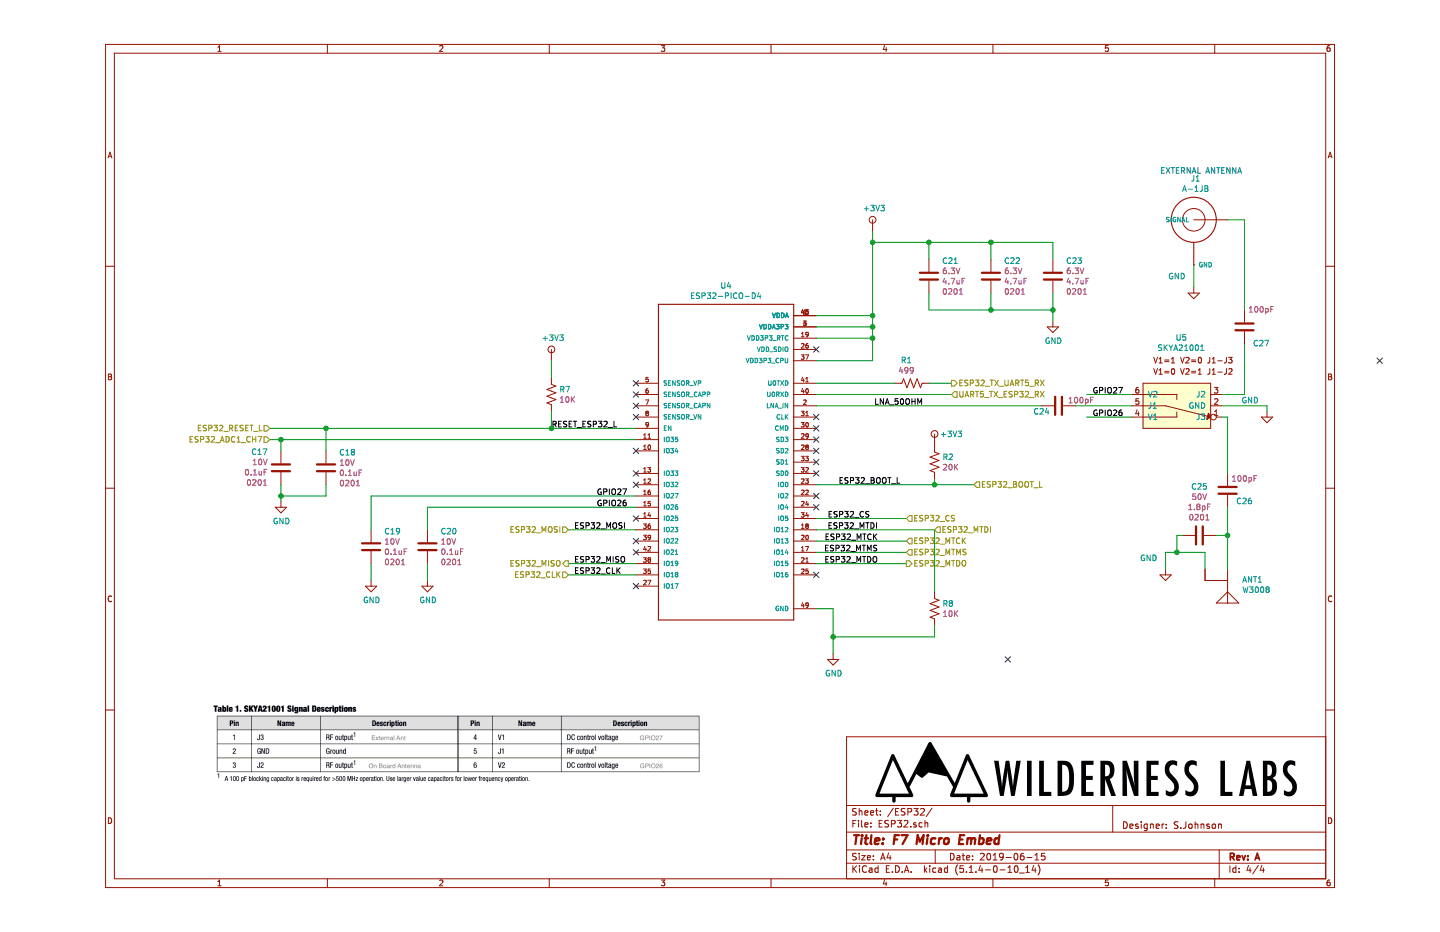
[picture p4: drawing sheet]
EESchema Schematic File Version 4
LIBS:F7MicroEmbed_RevA-cache
EELAYER 30 0
EELAYER END
$Descr A4 11693 8268
encoding utf-8
Sheet 2 4
Title "F7 Micro Embed"
Date "2019-06-15"
Rev "A"
Comp ""
Comment1 "S.Johnson"
Comment2 ""
Comment3 ""
Comment4 ""
$EndDescr
$Comp
L SLJ_MCU:ESP32-PICO-D4 U4
U 1 1
P 5900 4100
F 0 "U?" H 5900 5667 50  0000 C CNN
F 1 "ESP32-PICO-D4" H 5900 5576 50  0000 C CNN
F 2 "SLJ_QFN:PQFN50P700X700X104-49N" H 5900 4100 50  0001 L BNN
F 3 "https://www.espressif.com/sites/default/files/documentation/esp32-pico-d4_datasheet_en.pdf" H 5900 4100 50  0001 L BNN
F 4 "Espressif Systems" H 5900 4100 50  0001 L BNN "MF"
F 5 "WIFi/Bluetooth SIP" H 5900 4100 50  0001 L BNN "Field5"
F 6 "None" H 5900 4100 50  0001 L BNN "Field6"
F 7 "SMD-48 Espressif Systems" H 5900 4100 50  0001 L BNN "Field7"
F 8 "ESP32-PICO-D4" H 5900 4100 50  0001 L BNN "PN"
	1    5900 4100
	1    0    0    -1  
$EndComp
$Comp
L SLJ_Pwr_symbols:+3V3 #PWR04
U 1 1
P 7200 2050
F 0 "#PWR04" H 7531 1974 50  0001 C CNN
F 1 "+3V3" H 7215 2253 50  0000 C CNN
F 2 "" H 7200 2050 50  0001 C CNN
F 3 "" H 7200 2050 50  0001 C CNN
	1    7200 2050
	1    0    0    -1  
$EndComp
Wire Wire Line
	6700 2800 7200 2800
Wire Wire Line
	7200 2800 7200 2150
Wire Wire Line
	6700 2900 7200 2900
Wire Wire Line
	7200 2900 7200 2800
Connection ~ 7200 2800
Wire Wire Line
	6700 3000 7200 3000
Wire Wire Line
	7200 3000 7200 2900
Connection ~ 7200 2900
Wire Wire Line
	6700 3200 7200 3200
Wire Wire Line
	7200 3200 7200 3000
Connection ~ 7200 3000
Wire Wire Line
	6700 3400 7400 3400
Wire Wire Line
	6700 3500 7900 3500
Text HLabel 7900 3500 2    50   Input ~ 0
UART5_TX_ESP32_RX
Text HLabel 7900 3400 2    50   Output ~ 0
ESP32_TX_UART5_RX
Text Label 7650 3600 2    50   ~ 0
LNA_50OHM
NoConn ~ 6700 3700
NoConn ~ 6700 3800
NoConn ~ 6700 3900
NoConn ~ 6700 4000
NoConn ~ 6700 4100
NoConn ~ 6700 4200
Text Label 7450 4300 2    50   ~ 0
ESP32_BOOT_L
$Comp
L SLJ_Resistor_0201:R_20K_1%_0201 R2
U 1 1
P 7750 4150
F 0 "R?" H 7818 4246 50  0000 L CNN
F 1 "R_20K_1%_0201" H 7735 3557 50  0001 C CNN
F 2 "Resistors_SMD:R_0201" H 7818 4150 50  0001 L CNN
F 3 "~" H 7750 4150 50  0001 C CNN
F 4 "Yageo" H 7713 3489 50  0001 C CNN "MF"
F 5 "RC0201FR-0720KL" H 7708 3626 50  0001 C CNN "PN"
F 6 "20K" H 7818 4155 50  0000 L CNN "Res_value"
	1    7750 4150
	1    0    0    -1  
$EndComp
Wire Wire Line
	6700 4300 7750 4300
$Comp
L SLJ_Pwr_symbols:+3V3 #PWR05
U 1 1
P 7750 3950
F 0 "#PWR05" H 8081 3874 50  0001 C CNN
F 1 "+3V3" H 7900 4050 50  0000 C CNN
F 2 "" H 7750 3950 50  0001 C CNN
F 3 "" H 7750 3950 50  0001 C CNN
	1    7750 3950
	1    0    0    -1  
$EndComp
Wire Wire Line
	6700 5400 6850 5400
Wire Wire Line
	6850 5400 6850 5650
$Comp
L power:GND #PWR03
U 1 1
P 6850 5800
F 0 "#PWR03" H 6850 5550 50  0001 C CNN
F 1 "GND" H 6855 5627 50  0000 C CNN
F 2 "" H 6850 5800 50  0001 C CNN
F 3 "" H 6850 5800 50  0001 C CNN
	1    6850 5800
	1    0    0    -1  
$EndComp
Wire Wire Line
	6700 4800 7500 4800
Wire Wire Line
	6700 4900 7500 4900
Wire Wire Line
	6700 5000 7500 5000
Text Label 7250 4700 2    50   ~ 0
ESP32_MTDI
Text Label 7250 4900 2    50   ~ 0
ESP32_MTMS
Text Label 7250 4800 2    50   ~ 0
ESP32_MTCK
Text Label 7250 5000 2    50   ~ 0
ESP32_MTDO
$Comp
L SLJ_Resistor_0201:R_499_1%_0201 R1
U 1 1
P 7500 3400
F 0 "R?" V 7295 3400 50  0000 C CNN
F 1 "R_499_1%_0201" H 7485 2807 50  0001 C CNN
F 2 "Resistors_SMD:R_0201" H 7474 2967 50  0001 C CNN
F 3 "~" H 7500 3400 50  0001 C CNN
F 4 "Panasonic Electronic Components" H 7463 2739 50  0001 C CNN "MF"
F 5 "ERJ-1GNF4990C" H 7458 2876 50  0001 C CNN "PN"
F 6 "499" V 7386 3400 50  0000 C CNN "Res_value"
	1    7500 3400
	0    1    1    0   
$EndComp
Wire Wire Line
	7700 3400 7900 3400
NoConn ~ 6700 3100
$Comp
L SLJ_Capacitor_0201:C_0201_4.7UF_6.3V_X5R C21
U 1 1
P 7700 2500
F 0 "C?" H 7815 2687 50  0000 L CNN
F 1 "C_0201_4.7UF_6.3V_X5R" H 8100 2050 50  0001 L CNN
F 2 "Capacitors_SMD:C_0201" H 7738 2400 50  0001 C CNN
F 3 "~" H 7700 2550 50  0001 C CNN
F 4 "Murata Electronics North America" H 8600 1850 50  0001 C CNN "MF"
F 5 "GRM035R60J475ME15D" H 8500 1950 50  0001 C CNN "PN"
F 6 "" H 8500 1750 50  0001 C CNN "MF2"
F 7 "" H 8300 1650 50  0001 C CNN "PN2"
F 8 "6.3V" H 7815 2596 50  0000 L CNN "Voltage"
F 9 "20%" H 8000 2250 50  0001 C CNN "Tolerance"
F 10 "4.7uF" H 7815 2505 50  0000 L CNN "Cap_value"
F 11 "0201" H 7815 2414 50  0000 L CNN "Size"
	1    7700 2500
	1    0    0    -1  
$EndComp
NoConn ~ 5100 3400
NoConn ~ 5100 3500
NoConn ~ 5100 3600
NoConn ~ 5100 3700
Wire Wire Line
	5100 3800 4350 3800
Text Label 4350 3800 0    50   ~ 0
RESET_ESP32_L
$Comp
L SLJ_Capacitor_0201:C_0201_4.7UF_6.3V_X5R C22
U 1 1
P 8250 2500
F 0 "C?" H 8365 2687 50  0000 L CNN
F 1 "C_0201_4.7UF_6.3V_X5R" H 8650 2050 50  0001 L CNN
F 2 "Capacitors_SMD:C_0201" H 8288 2400 50  0001 C CNN
F 3 "~" H 8250 2550 50  0001 C CNN
F 4 "Murata Electronics North America" H 9150 1850 50  0001 C CNN "MF"
F 5 "GRM035R60J475ME15D" H 9050 1950 50  0001 C CNN "PN"
F 6 "" H 9050 1750 50  0001 C CNN "MF2"
F 7 "" H 8850 1650 50  0001 C CNN "PN2"
F 8 "6.3V" H 8365 2596 50  0000 L CNN "Voltage"
F 9 "20%" H 8550 2250 50  0001 C CNN "Tolerance"
F 10 "4.7uF" H 8365 2505 50  0000 L CNN "Cap_value"
F 11 "0201" H 8365 2414 50  0000 L CNN "Size"
	1    8250 2500
	1    0    0    -1  
$EndComp
$Comp
L SLJ_Capacitor_0201:C_0201_4.7UF_6.3V_X5R C23
U 1 1
P 8800 2500
F 0 "C?" H 8915 2687 50  0000 L CNN
F 1 "C_0201_4.7UF_6.3V_X5R" H 9200 2050 50  0001 L CNN
F 2 "Capacitors_SMD:C_0201" H 8838 2400 50  0001 C CNN
F 3 "~" H 8800 2550 50  0001 C CNN
F 4 "Murata Electronics North America" H 9700 1850 50  0001 C CNN "MF"
F 5 "GRM035R60J475ME15D" H 9600 1950 50  0001 C CNN "PN"
F 6 "" H 9600 1750 50  0001 C CNN "MF2"
F 7 "" H 9400 1650 50  0001 C CNN "PN2"
F 8 "6.3V" H 8915 2596 50  0000 L CNN "Voltage"
F 9 "20%" H 9100 2250 50  0001 C CNN "Tolerance"
F 10 "4.7uF" H 8915 2505 50  0000 L CNN "Cap_value"
F 11 "0201" H 8915 2414 50  0000 L CNN "Size"
	1    8800 2500
	1    0    0    -1  
$EndComp
Wire Wire Line
	7700 2600 7700 2750
Wire Wire Line
	7700 2750 8250 2750
Wire Wire Line
	8250 2750 8250 2600
Wire Wire Line
	8250 2750 8800 2750
Wire Wire Line
	8800 2750 8800 2600
Connection ~ 8250 2750
Wire Wire Line
	7750 4250 7750 4300
$Comp
L power:GND #PWR0115
U 1 1
P 8800 2850
F 0 "#PWR0115" H 8800 2600 50  0001 C CNN
F 1 "GND" H 8805 2677 50  0000 C CNN
F 2 "" H 8800 2850 50  0001 C CNN
F 3 "" H 8800 2850 50  0001 C CNN
	1    8800 2850
	1    0    0    -1  
$EndComp
Wire Wire Line
	8800 2850 8800 2750
Connection ~ 8800 2750
Wire Wire Line
	7200 2150 7700 2150
Wire Wire Line
	7700 2150 7700 2300
Connection ~ 7200 2150
Wire Wire Line
	7200 2150 7200 2050
Wire Wire Line
	7700 2150 8250 2150
Wire Wire Line
	8250 2150 8250 2300
Connection ~ 7700 2150
Wire Wire Line
	8250 2150 8800 2150
Wire Wire Line
	8800 2150 8800 2300
Connection ~ 8250 2150
$Comp
L SLJ_Resistor_0201:R_10K_1%_0201 R8
U 1 1
P 7750 5450
F 0 "R?" H 7818 5546 50  0000 L CNN
F 1 "R_10K_1%_0201" H 7735 4857 50  0001 C CNN
F 2 "Resistors_SMD:R_0201" H 7724 5017 50  0001 C CNN
F 3 "~" H 7750 5500 50  0001 C CNN
F 4 "Yageo" H 7713 4789 50  0001 C CNN "MF"
F 5 "RC0201FR-0710KL" H 7708 4926 50  0001 C CNN "PN"
F 6 "10K" H 7818 5455 50  0000 L CNN "Res_value"
	1    7750 5450
	1    0    0    -1  
$EndComp
Wire Wire Line
	6850 5650 7750 5650
Connection ~ 6850 5650
Wire Wire Line
	6850 5650 6850 5800
Wire Wire Line
	7750 5250 7750 4700
Wire Wire Line
	6700 4700 7750 4700
$Comp
L SLJ_RF:SKYA21001 U5
U 1 1
P 9900 3600
F 0 "U?" H 9860 2999 50  0000 C CNN
F 1 "SKYA21001" H 9860 3090 50  0000 C CNN
F 2 "SLJ_SMT:SOT-363_SC-70-6" H 9800 2800 50  0001 C CNN
F 3 "https://www.mouser.com/datasheet/2/472/SKYA21001_202936H-1524709.pdf" H 9900 3600 50  0001 C CNN
F 4 "Skyworks Solutions Inc." H 9700 3000 50  0001 C CNN "MF"
F 5 "SKYA21001" H 9800 2900 50  0001 C CNN "PN"
	1    9900 3600
	-1   0    0    1   
$EndComp
$Comp
L SLJ_Capacitor_0201:C_0201_100PF_50V_C0G C27
U 1 1
P 10500 2850
F 0 "C?" H 10350 3050 50  0000 C CNN
F 1 "C_0201_100PF_50V_C0G" H 10900 2400 50  0001 L CNN
F 2 "Capacitors_SMD:C_0201" H 10538 2750 50  0001 C CNN
F 3 "~" H 10500 2900 50  0001 C CNN
F 4 "Murata Electronics North America" H 11400 2200 50  0001 C CNN "MF"
F 5 "GRM0335C1H101JA01D" H 11300 2300 50  0001 C CNN "PN"
F 6 "Vishay" H 11300 2100 50  0001 C CNN "MF2"
F 7 "VJ0201A101JXACW1BC-ND" H 11100 2000 50  0001 C CNN "PN2"
F 8 "50V" V 10157 2900 50  0001 C CNN "Voltage"
F 9 "5%" H 10800 2600 50  0001 C CNN "Tolerance"
F 10 "100pF" H 10350 2750 50  0000 C CNN "Cap_value"
F 11 "0201" V 10339 2900 50  0001 C CNN "Size"
	1    10500 2850
	-1   0    0    1   
$EndComp
$Comp
L SLJ_Capacitor_0201:C_0201_100PF_50V_C0G C26
U 1 1
P 10350 4300
F 0 "C?" H 10500 4450 50  0000 C CNN
F 1 "C_0201_100PF_50V_C0G" H 10750 3850 50  0001 L CNN
F 2 "Capacitors_SMD:C_0201" H 10388 4200 50  0001 C CNN
F 3 "~" H 10350 4350 50  0001 C CNN
F 4 "Murata Electronics North America" H 11250 3650 50  0001 C CNN "MF"
F 5 "GRM0335C1H101JA01D" H 11150 3750 50  0001 C CNN "PN"
F 6 "Vishay" H 11150 3550 50  0001 C CNN "MF2"
F 7 "VJ0201A101JXACW1BC-ND" H 10950 3450 50  0001 C CNN "PN2"
F 8 "50V" V 10693 4350 50  0001 C CNN "Voltage"
F 9 "5%" H 10650 4050 50  0001 C CNN "Tolerance"
F 10 "100pF" H 10500 4250 50  0000 C CNN "Cap_value"
F 11 "0201" V 10511 4350 50  0001 C CNN "Size"
	1    10350 4300
	1    0    0    1   
$EndComp
Wire Wire Line
	6700 3600 8700 3600
Wire Wire Line
	9000 3600 9500 3600
$Comp
L SLJ_Capacitor_0201:C_0201_100PF_50V_C0G C24
U 1 1
P 8800 3600
F 0 "C?" V 8850 3500 50  0000 C CNN
F 1 "C_0201_100PF_50V_C0G" H 9200 3150 50  0001 L CNN
F 2 "Capacitors_SMD:C_0201" H 8838 3500 50  0001 C CNN
F 3 "~" H 8800 3650 50  0001 C CNN
F 4 "Murata Electronics North America" H 9700 2950 50  0001 C CNN "MF"
F 5 "GRM0335C1H101JA01D" H 9600 3050 50  0001 C CNN "PN"
F 6 "Vishay" H 9600 2850 50  0001 C CNN "MF2"
F 7 "VJ0201A101JXACW1BC-ND" H 9400 2750 50  0001 C CNN "PN2"
F 8 "50V" V 8750 3800 50  0001 C CNN "Voltage"
F 9 "5%" H 9100 3350 50  0001 C CNN "Tolerance"
F 10 "100pF" V 8750 3850 50  0000 C CNN "Cap_value"
F 11 "0201" V 8950 3650 50  0001 C CNN "Size"
	1    8800 3600
	0    1    1    0   
$EndComp
Wire Wire Line
	9500 3500 9100 3500
Wire Wire Line
	9500 3700 9100 3700
Wire Wire Line
	10300 3500 10500 3500
Wire Wire Line
	10500 3500 10500 3050
Wire Wire Line
	10300 3700 10350 3700
Wire Wire Line
	10350 3700 10350 4200
Wire Wire Line
	10300 3600 10700 3600
Wire Wire Line
	10700 3600 10700 3650
$Comp
L power:GND #PWR0116
U 1 1
P 10700 3650
F 0 "#PWR0116" H 10700 3400 50  0001 C CNN
F 1 "GND" H 10550 3750 50  0000 C CNN
F 2 "" H 10700 3650 50  0001 C CNN
F 3 "" H 10700 3650 50  0001 C CNN
	1    10700 3650
	1    0    0    -1  
$EndComp
Text Label 4750 4400 0    50   ~ 0
GPIO27
Text Label 4750 4500 0    50   ~ 0
GPIO26
Wire Wire Line
	7750 5550 7750 5650
$Comp
L SLJ_RF:A-1JB J1
U 1 1
P 10050 1950
F 0 "J?" H 10067 2317 50  0000 C CNN
F 1 "A-1JB" H 10067 2226 50  0000 C CNN
F 2 "SLJ_Connectors:AMPHENOL_A-1JB" H 10050 1950 50  0001 L BNN
F 3 "https://www.amphenolrf.com/media/downloads/3960/CA-1JB.pdf" H 10050 1950 50  0001 L BNN
F 4 "Amphenol RF Division" H 10050 1950 50  0001 L BNN "MF"
F 5 "A-1JB" H 10050 1950 50  0001 L BNN "PN"
F 6 "Connector; RF; AMC; PCB Jack; Surface Mnt; 50 Ohm; Solder" H 10050 1950 50  0001 L BNN "Field8"
	1    10050 1950
	1    0    0    -1  
$EndComp
Wire Wire Line
	10350 1950 10500 1950
Wire Wire Line
	10500 1950 10500 2750
Wire Wire Line
	10050 2350 10050 2550
$Comp
L power:GND #PWR0117
U 1 1
P 10050 2550
F 0 "#PWR0117" H 10050 2300 50  0001 C CNN
F 1 "GND" H 9900 2650 50  0000 C CNN
F 2 "" H 10050 2550 50  0001 C CNN
F 3 "" H 10050 2550 50  0001 C CNN
	1    10050 2550
	1    0    0    -1  
$EndComp
Text Notes 9750 1550 0    50   ~ 0
EXTERNAL ANTENNA\n
$Comp
L SLJ_RF:W3008 ANT1
U 1 1
P 10350 5150
F 0 "ANT?" H 10222 5146 50  0000 R CNN
F 1 "W3008" H 10222 5237 50  0000 R CNN
F 2 "SLJ_SMT:ANTENNA_W3008" H 10350 5150 50  0001 L BNN
F 3 "https://source.z2data.com/2019/5/5/2/28/32/733/W3008.pdf" H 10350 5150 50  0001 L BNN
F 4 "PulseLarsen Antennas" H 10350 5150 50  0001 L BNN "MF"
F 5 "553-1530-1-ND" H 10350 5150 50  0001 L BNN "Field5"
F 6 "W3008" H 10350 5150 50  0001 L BNN "PN"
F 7 "W3008" H 10350 5150 50  0001 L BNN "Field7"
F 8 "https://www.digikey.com/product-detail/en/pulselarsen-antennas/W3008/553-1530-1-ND/2362934?utm_source=snapeda&utm_medium=aggregator&utm_campaign=symbol" H 10350 5150 50  0001 L BNN "Field8"
	1    10350 5150
	-1   0    0    1   
$EndComp
Wire Wire Line
	10350 4500 10350 4750
Wire Wire Line
	10150 5050 10150 4900
Wire Wire Line
	10150 4900 9900 4900
Wire Wire Line
	9800 4900 9800 5050
$Comp
L power:GND #PWR0118
U 1 1
P 9800 5050
F 0 "#PWR0118" H 9800 4800 50  0001 C CNN
F 1 "GND" H 9650 5150 50  0000 C CNN
F 2 "" H 9800 5050 50  0001 C CNN
F 3 "" H 9800 5050 50  0001 C CNN
	1    9800 5050
	1    0    0    -1  
$EndComp
$Comp
L SLJ_Capacitor_0201:C_0201_1.8pF_50V_C0G C25
U 1 1
P 10050 4750
F 0 "C?" V 9616 4800 50  0000 C CNN
F 1 "C_0201_1.8pF_50V_C0G" H 10450 4300 50  0001 L CNN
F 2 "Capacitors_SMD:C_0201" H 10088 4650 50  0001 C CNN
F 3 "~" H 10050 4800 50  0001 C CNN
F 4 "Murata Electronics North America" H 10950 4100 50  0001 C CNN "MF"
F 5 "GRM0335C1H1R8CA01D" H 10850 4200 50  0001 C CNN "PN"
F 6 "Yageo" H 10850 4000 50  0001 C CNN "MF2"
F 7 "CC0201BRNPO9BN1R8" H 10650 3900 50  0001 C CNN "PN2"
F 8 "50V" V 9707 4800 50  0000 C CNN "Voltage"
F 9 "0.25pF" H 10350 4500 50  0001 C CNN "Tolerance"
F 10 "1.8pF" V 9798 4800 50  0000 C CNN "Cap_value"
F 11 "0201" V 9889 4800 50  0000 C CNN "Size"
	1    10050 4750
	0    1    1    0   
$EndComp
Wire Wire Line
	10250 4750 10350 4750
Connection ~ 10350 4750
Wire Wire Line
	10350 4750 10350 5050
Wire Wire Line
	9950 4750 9900 4750
Wire Wire Line
	9900 4750 9900 4900
Connection ~ 9900 4900
Wire Wire Line
	9900 4900 9800 4900
Wire Wire Line
	5100 4700 4500 4700
Wire Wire Line
	5100 5000 4500 5000
Wire Wire Line
	5100 5100 4500 5100
Wire Wire Line
	6700 4600 7500 4600
Text Label 4550 4700 0    50   ~ 0
ESP32_MOSI
Text Label 4550 5000 0    50   ~ 0
ESP32_MISO
Text Label 4550 5100 0    50   ~ 0
ESP32_CLK
Text Label 6800 4600 0    50   ~ 0
ESP32_CS
Text HLabel 4500 4700 0    50   Input ~ 0
ESP32_MOSI
Text HLabel 4500 5100 0    50   Input ~ 0
ESP32_CLK
Text HLabel 4500 5000 0    50   Output ~ 0
ESP32_MISO
Text HLabel 7500 4600 2    50   Input ~ 0
ESP32_CS
Text HLabel 1850 3800 0    50   Input ~ 0
ESP32_RESET_L
Wire Wire Line
	5100 3900 1950 3900
Text HLabel 1850 3900 0    50   Input ~ 0
ESP32_ADC1_CH7
$Comp
L SLJ_Capacitor_0201:C_0201_0.1UF_10V_X5R C17
U 1 1
P 1950 4100
F 0 "C?" H 1836 4013 50  0000 R CNN
F 1 "C_0201_0.1UF_10V_X5R" H 2350 3650 50  0001 L CNN
F 2 "Capacitors_SMD:C_0201" H 1988 4000 50  0001 C CNN
F 3 "~" H 1950 4150 50  0001 C CNN
F 4 "Murata Electronics North America" H 2850 3450 50  0001 C CNN "MF"
F 5 "GRM033R61A104KE15D" H 2750 3550 50  0001 C CNN "PN"
F 6 "Samsung Electro-Mechanics" H 2750 3350 50  0001 C CNN "MF2"
F 7 "CL03A104KP3NNNC" H 2550 3250 50  0001 C CNN "PN2"
F 8 "10V" H 1836 4104 50  0000 R CNN "Voltage"
F 9 "10%" H 2250 3850 50  0001 C CNN "Tolerance"
F 10 "0.1uF" H 1836 4195 50  0000 R CNN "Cap_value"
F 11 "0201" H 1836 4286 50  0000 R CNN "Size"
	1    1950 4100
	1    0    0    1   
$EndComp
Wire Wire Line
	1950 4000 1950 3900
Connection ~ 1950 3900
Wire Wire Line
	1950 3900 1850 3900
Wire Wire Line
	1950 4300 1950 4400
Wire Wire Line
	2750 4400 5100 4400
$Comp
L SLJ_Capacitor_0201:C_0201_0.1UF_10V_X5R C19
U 1 1
P 2750 4900
F 0 "C?" H 2865 5087 50  0000 L CNN
F 1 "C_0201_0.1UF_10V_X5R" H 3150 4450 50  0001 L CNN
F 2 "Capacitors_SMD:C_0201" H 2788 4800 50  0001 C CNN
F 3 "~" H 2750 4950 50  0001 C CNN
F 4 "Murata Electronics North America" H 3650 4250 50  0001 C CNN "MF"
F 5 "GRM033R61A104KE15D" H 3550 4350 50  0001 C CNN "PN"
F 6 "Samsung Electro-Mechanics" H 3550 4150 50  0001 C CNN "MF2"
F 7 "CL03A104KP3NNNC" H 3350 4050 50  0001 C CNN "PN2"
F 8 "10V" H 2865 4996 50  0000 L CNN "Voltage"
F 9 "10%" H 3050 4650 50  0001 C CNN "Tolerance"
F 10 "0.1uF" H 2865 4905 50  0000 L CNN "Cap_value"
F 11 "0201" H 2865 4814 50  0000 L CNN "Size"
	1    2750 4900
	1    0    0    -1  
$EndComp
$Comp
L SLJ_Capacitor_0201:C_0201_0.1UF_10V_X5R C20
U 1 1
P 3250 4900
F 0 "C?" H 3365 5087 50  0000 L CNN
F 1 "C_0201_0.1UF_10V_X5R" H 3650 4450 50  0001 L CNN
F 2 "Capacitors_SMD:C_0201" H 3288 4800 50  0001 C CNN
F 3 "~" H 3250 4950 50  0001 C CNN
F 4 "Murata Electronics North America" H 4150 4250 50  0001 C CNN "MF"
F 5 "GRM033R61A104KE15D" H 4050 4350 50  0001 C CNN "PN"
F 6 "Samsung Electro-Mechanics" H 4050 4150 50  0001 C CNN "MF2"
F 7 "CL03A104KP3NNNC" H 3850 4050 50  0001 C CNN "PN2"
F 8 "10V" H 3365 4996 50  0000 L CNN "Voltage"
F 9 "10%" H 3550 4650 50  0001 C CNN "Tolerance"
F 10 "0.1uF" H 3365 4905 50  0000 L CNN "Cap_value"
F 11 "0201" H 3365 4814 50  0000 L CNN "Size"
	1    3250 4900
	1    0    0    -1  
$EndComp
Wire Wire Line
	2750 4400 2750 4700
Wire Wire Line
	3250 4700 3250 4500
Wire Wire Line
	3250 4500 5100 4500
$Comp
L power:GND #PWR0119
U 1 1
P 1950 4450
F 0 "#PWR0119" H 1950 4200 50  0001 C CNN
F 1 "GND" H 1955 4277 50  0000 C CNN
F 2 "" H 1950 4450 50  0001 C CNN
F 3 "" H 1950 4450 50  0001 C CNN
	1    1950 4450
	1    0    0    -1  
$EndComp
$Comp
L power:GND #PWR0120
U 1 1
P 2750 5150
F 0 "#PWR0120" H 2750 4900 50  0001 C CNN
F 1 "GND" H 2755 4977 50  0000 C CNN
F 2 "" H 2750 5150 50  0001 C CNN
F 3 "" H 2750 5150 50  0001 C CNN
	1    2750 5150
	1    0    0    -1  
$EndComp
$Comp
L power:GND #PWR0121
U 1 1
P 3250 5150
F 0 "#PWR0121" H 3250 4900 50  0001 C CNN
F 1 "GND" H 3255 4977 50  0000 C CNN
F 2 "" H 3250 5150 50  0001 C CNN
F 3 "" H 3250 5150 50  0001 C CNN
	1    3250 5150
	1    0    0    -1  
$EndComp
Wire Wire Line
	2750 5000 2750 5150
Wire Wire Line
	3250 5000 3250 5150
$Comp
L SLJ_Resistor_0201:R_10K_1%_0201 R7
U 1 1
P 4350 3550
F 0 "R?" H 4418 3646 50  0000 L CNN
F 1 "R_10K_1%_0201" H 4335 2957 50  0001 C CNN
F 2 "Resistors_SMD:R_0201" H 4324 3117 50  0001 C CNN
F 3 "~" H 4350 3600 50  0001 C CNN
F 4 "Yageo" H 4313 2889 50  0001 C CNN "MF"
F 5 "RC0201FR-0710KL" H 4308 3026 50  0001 C CNN "PN"
F 6 "10K" H 4418 3555 50  0000 L CNN "Res_value"
	1    4350 3550
	1    0    0    -1  
$EndComp
Wire Wire Line
	4350 3650 4350 3800
Connection ~ 4350 3800
Wire Wire Line
	4350 3800 2350 3800
Wire Wire Line
	4350 3350 4350 3200
$Comp
L SLJ_Pwr_symbols:+3V3 #PWR0122
U 1 1
P 4350 3200
F 0 "#PWR0122" H 4681 3124 50  0001 C CNN
F 1 "+3V3" H 4365 3403 50  0000 C CNN
F 2 "" H 4350 3200 50  0001 C CNN
F 3 "" H 4350 3200 50  0001 C CNN
	1    4350 3200
	1    0    0    -1  
$EndComp
$Comp
L SLJ_Capacitor_0201:C_0201_0.1UF_10V_X5R C18
U 1 1
P 2350 4200
F 0 "C?" H 2465 4387 50  0000 L CNN
F 1 "C_0201_0.1UF_10V_X5R" H 2750 3750 50  0001 L CNN
F 2 "Capacitors_SMD:C_0201" H 2388 4100 50  0001 C CNN
F 3 "~" H 2350 4250 50  0001 C CNN
F 4 "Murata Electronics North America" H 3250 3550 50  0001 C CNN "MF"
F 5 "GRM033R61A104KE15D" H 3150 3650 50  0001 C CNN "PN"
F 6 "Samsung Electro-Mechanics" H 3150 3450 50  0001 C CNN "MF2"
F 7 "CL03A104KP3NNNC" H 2950 3350 50  0001 C CNN "PN2"
F 8 "10V" H 2465 4296 50  0000 L CNN "Voltage"
F 9 "10%" H 2650 3950 50  0001 C CNN "Tolerance"
F 10 "0.1uF" H 2465 4205 50  0000 L CNN "Cap_value"
F 11 "0201" H 2465 4114 50  0000 L CNN "Size"
	1    2350 4200
	1    0    0    -1  
$EndComp
Wire Wire Line
	2350 4000 2350 3800
Connection ~ 2350 3800
Wire Wire Line
	2350 3800 1850 3800
Wire Wire Line
	2350 4300 2350 4400
Wire Wire Line
	1950 4400 2350 4400
Connection ~ 1950 4400
Wire Wire Line
	1950 4400 1950 4450
NoConn ~ 5100 4000
NoConn ~ 5100 4300
NoConn ~ 5100 4200
NoConn ~ 5100 4600
NoConn ~ 5100 4900
NoConn ~ 5100 5200
NoConn ~ 6700 5100
NoConn ~ 6700 4500
NoConn ~ 6700 4400
NoConn ~ 8400 5850
NoConn ~ 11700 3200
NoConn ~ 5100 4800
Connection ~ 7750 4300
Wire Wire Line
	7750 4300 8100 4300
Text HLabel 8100 4300 2    50   Input ~ 0
ESP32_BOOT_L
Text Label 9150 3700 0    50   ~ 0
GPIO26
Text Label 9150 3500 0    50   ~ 0
GPIO27
Text HLabel 7750 4700 2    50   Input ~ 0
ESP32_MTDI
Text HLabel 7500 4800 2    50   Input ~ 0
ESP32_MTCK
Text HLabel 7500 4900 2    50   Input ~ 0
ESP32_MTMS
Text HLabel 7500 5000 2    50   Output ~ 0
ESP32_MTDO
$EndSCHEMATC
